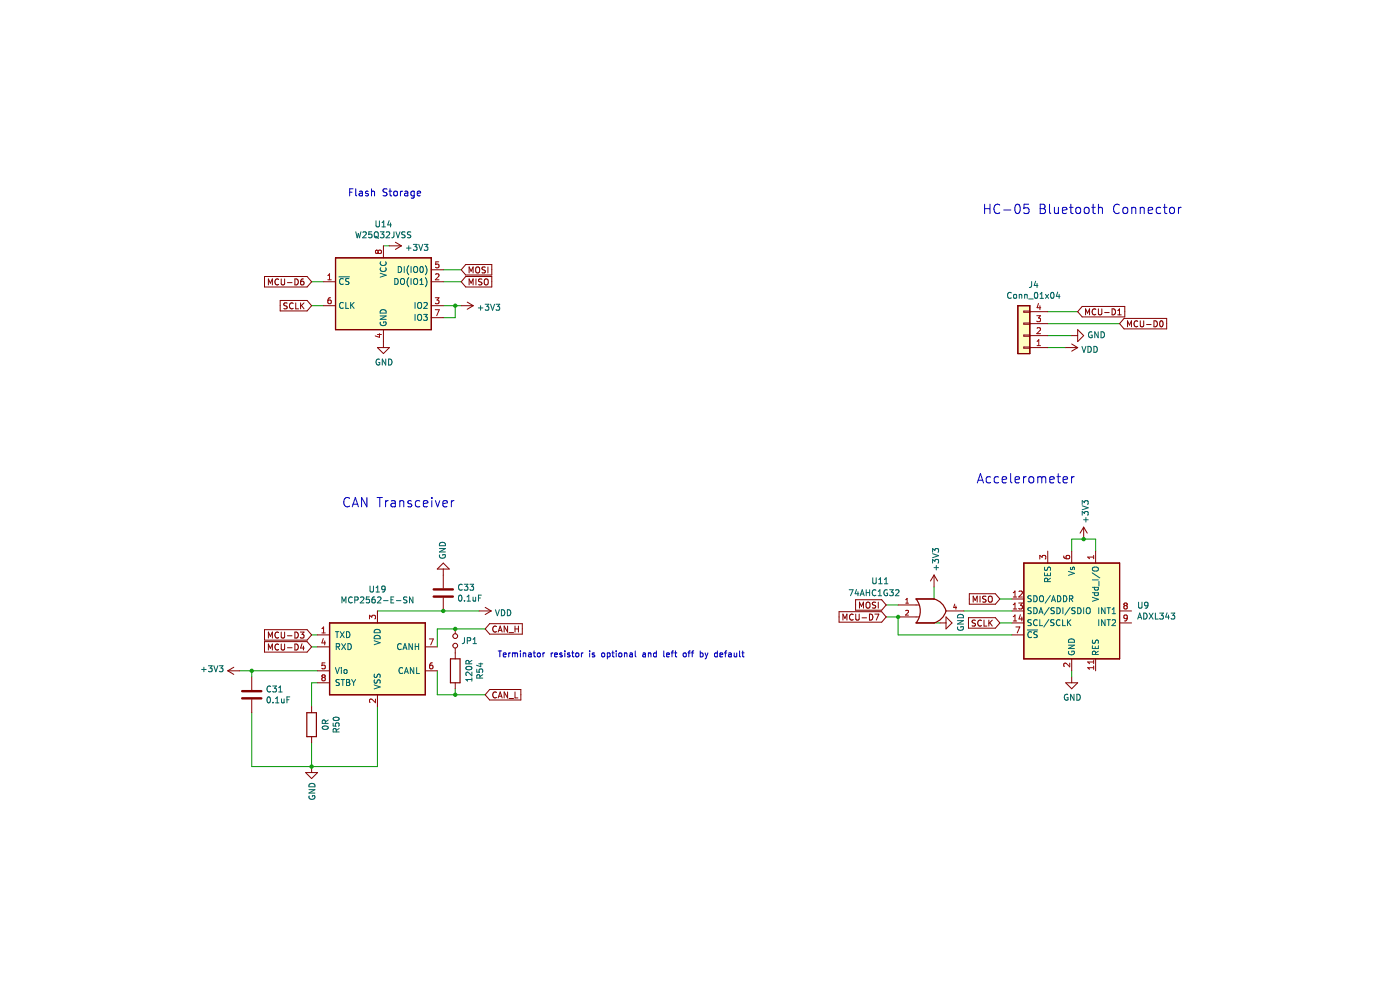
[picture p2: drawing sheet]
(kicad_sch (version 20230121) (generator eeschema)

 (paper "A4")

 (lib_symbols
  (symbol "74xGxx:74AHC1G32" (pin_names (offset 1.016)) (in_bom yes) (on_board yes)
   (property "Reference" "U" (at -2.54 3.81 0) (effects (font (size 1.27 1.27))))
   (property "Value" "74AHC1G32" (at 0 -3.81 0) (effects (font (size 1.27 1.27))))
   (property "Footprint" "" (at 0 0 0) (effects (font (size 1.27 1.27)) hide))
   (property "Datasheet" "http://www.ti.com/lit/sg/scyt129e/scyt129e.pdf" (at 0 0 0) (effects (font (size 1.27 1.27)) hide))
   (symbol "74AHC1G32_0_1"
    (arc (start -3.81 -2.54) (mid -2.919 0) (end -3.81 2.54) (stroke (width 0.254) (type default)) (fill (type none)))
    (arc (start 0 -2.54) (mid 1.601 -1.601) (end 2.54 0) (stroke (width 0.254) (type default)) (fill (type none)))
    (polyline (pts (xy -3.81 -1.27) (xy -3.175 -1.27)) (stroke (width 0) (type default)) (fill (type none)))
    (polyline (pts (xy -3.81 1.27) (xy -3.175 1.27)) (stroke (width 0) (type default)) (fill (type none)))
    (polyline (pts (xy 0 -2.54) (xy -3.81 -2.54)) (stroke (width 0.254) (type default)) (fill (type background)))
    (polyline (pts (xy 0 2.54) (xy -3.81 2.54)) (stroke (width 0.254) (type default)) (fill (type background)))
    (arc (start 2.54 0) (mid 1.6136 1.6136) (end 0 2.54) (stroke (width 0.254) (type default)) (fill (type none))))
   (symbol "74AHC1G32_1_1"
    (pin input line (at -7.62 1.27 0) (length 3.81) (name "~" (effects (font (size 1.016 1.016)))) (number "1" (effects (font (size 1.016 1.016)))))
    (pin input line (at -7.62 -1.27 0) (length 3.81) (name "~" (effects (font (size 1.016 1.016)))) (number "2" (effects (font (size 1.016 1.016)))))
    (pin power_in line (at 0 -2.54 270) (length 0) hide (name "GND" (effects (font (size 1.016 1.016)))) (number "3" (effects (font (size 1.016 1.016)))))
    (pin output line (at 6.35 0 180) (length 3.81) (name "~" (effects (font (size 1.016 1.016)))) (number "4" (effects (font (size 1.016 1.016)))))
    (pin power_in line (at 0 2.54 90) (length 0) hide (name "VCC" (effects (font (size 1.016 1.016)))) (number "5" (effects (font (size 1.016 1.016)))))))
  (symbol "Connector_Generic:Conn_01x04" (pin_names (offset 1.016) hide) (in_bom yes) (on_board yes)
   (property "Reference" "J" (at 0 5.08 0) (effects (font (size 1.27 1.27))))
   (property "Value" "Conn_01x04" (at 0 -7.62 0) (effects (font (size 1.27 1.27))))
   (property "Footprint" "" (at 0 0 0) (effects (font (size 1.27 1.27)) hide))
   (property "Datasheet" "~" (at 0 0 0) (effects (font (size 1.27 1.27)) hide))
   (symbol "Conn_01x04_1_1"
    (rectangle (start -1.27 -4.953) (end 0 -5.207) (stroke (width 0.1524) (type default)) (fill (type none)))
    (rectangle (start -1.27 -2.413) (end 0 -2.667) (stroke (width 0.1524) (type default)) (fill (type none)))
    (rectangle (start -1.27 0.127) (end 0 -0.127) (stroke (width 0.1524) (type default)) (fill (type none)))
    (rectangle (start -1.27 2.667) (end 0 2.413) (stroke (width 0.1524) (type default)) (fill (type none)))
    (rectangle (start -1.27 3.81) (end 1.27 -6.35) (stroke (width 0.254) (type default)) (fill (type background)))
    (pin passive line (at -5.08 2.54 0) (length 3.81) (name "Pin_1" (effects (font (size 1.27 1.27)))) (number "1" (effects (font (size 1.27 1.27)))))
    (pin passive line (at -5.08 0 0) (length 3.81) (name "Pin_2" (effects (font (size 1.27 1.27)))) (number "2" (effects (font (size 1.27 1.27)))))
    (pin passive line (at -5.08 -2.54 0) (length 3.81) (name "Pin_3" (effects (font (size 1.27 1.27)))) (number "3" (effects (font (size 1.27 1.27)))))
    (pin passive line (at -5.08 -5.08 0) (length 3.81) (name "Pin_4" (effects (font (size 1.27 1.27)))) (number "4" (effects (font (size 1.27 1.27)))))))
  (symbol "Device:C" (pin_numbers hide) (pin_names (offset 0.254)) (in_bom yes) (on_board yes)
   (property "Reference" "C" (at 0.635 2.54 0) (effects (font (size 1.27 1.27)) (justify left)))
   (property "Value" "C" (at 0.635 -2.54 0) (effects (font (size 1.27 1.27)) (justify left)))
   (property "Footprint" "" (at 0.9652 -3.81 0) (effects (font (size 1.27 1.27)) hide))
   (property "Datasheet" "~" (at 0 0 0) (effects (font (size 1.27 1.27)) hide))
   (symbol "C_0_1"
    (polyline (pts (xy -2.032 -0.762) (xy 2.032 -0.762)) (stroke (width 0.508) (type default)) (fill (type none)))
    (polyline (pts (xy -2.032 0.762) (xy 2.032 0.762)) (stroke (width 0.508) (type default)) (fill (type none))))
   (symbol "C_1_1"
    (pin passive line (at 0 3.81 270) (length 2.794) (name "~" (effects (font (size 1.27 1.27)))) (number "1" (effects (font (size 1.27 1.27)))))
    (pin passive line (at 0 -3.81 90) (length 2.794) (name "~" (effects (font (size 1.27 1.27)))) (number "2" (effects (font (size 1.27 1.27)))))))
  (symbol "Device:Jumper_NO_Small" (pin_numbers hide) (pin_names (offset 0.762) hide) (in_bom yes) (on_board yes)
   (property "Reference" "JP" (at 0 2.032 0) (effects (font (size 1.27 1.27))))
   (property "Value" "Device_Jumper_NO_Small" (at 0.254 -1.524 0) (effects (font (size 1.27 1.27))))
   (property "Footprint" "" (at 0 0 0) (effects (font (size 1.27 1.27)) hide))
   (property "Datasheet" "" (at 0 0 0) (effects (font (size 1.27 1.27)) hide))
   (symbol "Jumper_NO_Small_0_1"
    (circle (center -1.016 0) (radius 0.508) (stroke (width 0) (type default)) (fill (type none)))
    (circle (center 1.016 0) (radius 0.508) (stroke (width 0) (type default)) (fill (type none)))
    (pin passive line (at -2.54 0 0) (length 1.016) (name "1" (effects (font (size 1.27 1.27)))) (number "1" (effects (font (size 1.27 1.27)))))
    (pin passive line (at 2.54 0 180) (length 1.016) (name "2" (effects (font (size 1.27 1.27)))) (number "2" (effects (font (size 1.27 1.27)))))))
  (symbol "Device:R" (pin_numbers hide) (pin_names (offset 0)) (in_bom yes) (on_board yes)
   (property "Reference" "R" (at 2.032 0 90) (effects (font (size 1.27 1.27))))
   (property "Value" "R" (at 0 0 90) (effects (font (size 1.27 1.27))))
   (property "Footprint" "" (at -1.778 0 90) (effects (font (size 1.27 1.27)) hide))
   (property "Datasheet" "~" (at 0 0 0) (effects (font (size 1.27 1.27)) hide))
   (symbol "R_0_1"
    (rectangle (start -1.016 -2.54) (end 1.016 2.54) (stroke (width 0.254) (type default)) (fill (type none))))
   (symbol "R_1_1"
    (pin passive line (at 0 3.81 270) (length 1.27) (name "~" (effects (font (size 1.27 1.27)))) (number "1" (effects (font (size 1.27 1.27)))))
    (pin passive line (at 0 -3.81 90) (length 1.27) (name "~" (effects (font (size 1.27 1.27)))) (number "2" (effects (font (size 1.27 1.27)))))))
  (symbol "Interface_CAN_LIN:MCP2562-E-SN" (pin_names (offset 1.016)) (in_bom yes) (on_board yes)
   (property "Reference" "U" (at -10.16 8.89 0) (effects (font (size 1.27 1.27)) (justify left)))
   (property "Value" "MCP2562-E-SN" (at 2.54 8.89 0) (effects (font (size 1.27 1.27)) (justify left)))
   (property "Footprint" "Package_SO:SOIC-8_3.9x4.9mm_P1.27mm" (at 0 -12.7 0) (effects (font (size 1.27 1.27) italic) hide))
   (property "Datasheet" "http://ww1.microchip.com/downloads/en/DeviceDoc/25167A.pdf" (at 0 0 0) (effects (font (size 1.27 1.27)) hide))
   (symbol "MCP2562-E-SN_0_1"
    (rectangle (start -10.16 7.62) (end 10.16 -7.62) (stroke (width 0.254) (type default)) (fill (type background))))
   (symbol "MCP2562-E-SN_1_1"
    (pin input line (at -12.7 5.08 0) (length 2.54) (name "TXD" (effects (font (size 1.27 1.27)))) (number "1" (effects (font (size 1.27 1.27)))))
    (pin power_in line (at 0 -10.16 90) (length 2.54) (name "VSS" (effects (font (size 1.27 1.27)))) (number "2" (effects (font (size 1.27 1.27)))))
    (pin power_in line (at 0 10.16 270) (length 2.54) (name "VDD" (effects (font (size 1.27 1.27)))) (number "3" (effects (font (size 1.27 1.27)))))
    (pin output line (at -12.7 2.54 0) (length 2.54) (name "RXD" (effects (font (size 1.27 1.27)))) (number "4" (effects (font (size 1.27 1.27)))))
    (pin power_in line (at -12.7 -2.54 0) (length 2.54) (name "Vio" (effects (font (size 1.27 1.27)))) (number "5" (effects (font (size 1.27 1.27)))))
    (pin bidirectional line (at 12.7 -2.54 180) (length 2.54) (name "CANL" (effects (font (size 1.27 1.27)))) (number "6" (effects (font (size 1.27 1.27)))))
    (pin bidirectional line (at 12.7 2.54 180) (length 2.54) (name "CANH" (effects (font (size 1.27 1.27)))) (number "7" (effects (font (size 1.27 1.27)))))
    (pin input line (at -12.7 -5.08 0) (length 2.54) (name "STBY" (effects (font (size 1.27 1.27)))) (number "8" (effects (font (size 1.27 1.27)))))))
  (symbol "Memory_Flash:W25Q32JVSS" (in_bom yes) (on_board yes)
   (property "Reference" "U" (at -8.89 8.89 0) (effects (font (size 1.27 1.27))))
   (property "Value" "W25Q32JVSS" (at 7.62 8.89 0) (effects (font (size 1.27 1.27))))
   (property "Footprint" "Package_SO:SOIC-8_5.23x5.23mm_P1.27mm" (at 0 0 0) (effects (font (size 1.27 1.27)) hide))
   (property "Datasheet" "http://www.winbond.com/resource-files/w25q32jv%20revg%2003272018%20plus.pdf" (at 0 0 0) (effects (font (size 1.27 1.27)) hide))
   (symbol "W25Q32JVSS_0_1"
    (rectangle (start -10.16 7.62) (end 10.16 -7.62) (stroke (width 0.254) (type default)) (fill (type background))))
   (symbol "W25Q32JVSS_1_1"
    (pin input line (at -12.7 2.54 0) (length 2.54) (name "~{CS}" (effects (font (size 1.27 1.27)))) (number "1" (effects (font (size 1.27 1.27)))))
    (pin bidirectional line (at 12.7 2.54 180) (length 2.54) (name "DO(IO1)" (effects (font (size 1.27 1.27)))) (number "2" (effects (font (size 1.27 1.27)))))
    (pin bidirectional line (at 12.7 -2.54 180) (length 2.54) (name "IO2" (effects (font (size 1.27 1.27)))) (number "3" (effects (font (size 1.27 1.27)))))
    (pin power_in line (at 0 -10.16 90) (length 2.54) (name "GND" (effects (font (size 1.27 1.27)))) (number "4" (effects (font (size 1.27 1.27)))))
    (pin bidirectional line (at 12.7 5.08 180) (length 2.54) (name "DI(IO0)" (effects (font (size 1.27 1.27)))) (number "5" (effects (font (size 1.27 1.27)))))
    (pin input line (at -12.7 -2.54 0) (length 2.54) (name "CLK" (effects (font (size 1.27 1.27)))) (number "6" (effects (font (size 1.27 1.27)))))
    (pin bidirectional line (at 12.7 -5.08 180) (length 2.54) (name "IO3" (effects (font (size 1.27 1.27)))) (number "7" (effects (font (size 1.27 1.27)))))
    (pin power_in line (at 0 10.16 270) (length 2.54) (name "VCC" (effects (font (size 1.27 1.27)))) (number "8" (effects (font (size 1.27 1.27)))))))
  (symbol "Sensor_Motion:ADXL343" (in_bom yes) (on_board yes)
   (property "Reference" "U" (at -8.89 11.43 0) (effects (font (size 1.27 1.27))))
   (property "Value" "ADXL343" (at -7.62 -11.43 0) (effects (font (size 1.27 1.27))))
   (property "Footprint" "Package_LGA:LGA-14_3x5mm_P0.8mm_LayoutBorder1x6y" (at 0 0 0) (effects (font (size 1.27 1.27)) hide))
   (property "Datasheet" "https://www.analog.com/media/en/technical-documentation/data-sheets/ADXL343.pdf" (at 0 0 0) (effects (font (size 1.27 1.27)) hide))
   (symbol "ADXL343_0_1"
    (rectangle (start -10.16 10.16) (end 10.16 -10.16) (stroke (width 0.254) (type default)) (fill (type background))))
   (symbol "ADXL343_1_1"
    (pin power_in line (at 5.08 12.7 270) (length 2.54) (name "Vdd_I/O" (effects (font (size 1.27 1.27)))) (number "1" (effects (font (size 1.27 1.27)))))
    (pin no_connect line (at -5.08 -10.16 90) (length 2.54) hide (name "NC" (effects (font (size 1.27 1.27)))) (number "10" (effects (font (size 1.27 1.27)))))
    (pin passive line (at 5.08 -12.7 90) (length 2.54) (name "RES" (effects (font (size 1.27 1.27)))) (number "11" (effects (font (size 1.27 1.27)))))
    (pin bidirectional line (at -12.7 2.54 0) (length 2.54) (name "SDO/ADDR" (effects (font (size 1.27 1.27)))) (number "12" (effects (font (size 1.27 1.27)))))
    (pin bidirectional line (at -12.7 0 0) (length 2.54) (name "SDA/SDI/SDIO" (effects (font (size 1.27 1.27)))) (number "13" (effects (font (size 1.27 1.27)))))
    (pin input line (at -12.7 -2.54 0) (length 2.54) (name "SCL/SCLK" (effects (font (size 1.27 1.27)))) (number "14" (effects (font (size 1.27 1.27)))))
    (pin power_in line (at 0 -12.7 90) (length 2.54) (name "GND" (effects (font (size 1.27 1.27)))) (number "2" (effects (font (size 1.27 1.27)))))
    (pin passive line (at -5.08 12.7 270) (length 2.54) (name "RES" (effects (font (size 1.27 1.27)))) (number "3" (effects (font (size 1.27 1.27)))))
    (pin passive line (at 0 -12.7 90) (length 2.54) hide (name "GND" (effects (font (size 1.27 1.27)))) (number "4" (effects (font (size 1.27 1.27)))))
    (pin passive line (at 0 -12.7 90) (length 2.54) hide (name "GND" (effects (font (size 1.27 1.27)))) (number "5" (effects (font (size 1.27 1.27)))))
    (pin power_in line (at 0 12.7 270) (length 2.54) (name "Vs" (effects (font (size 1.27 1.27)))) (number "6" (effects (font (size 1.27 1.27)))))
    (pin input line (at -12.7 -5.08 0) (length 2.54) (name "~{CS}" (effects (font (size 1.27 1.27)))) (number "7" (effects (font (size 1.27 1.27)))))
    (pin output line (at 12.7 0 180) (length 2.54) (name "INT1" (effects (font (size 1.27 1.27)))) (number "8" (effects (font (size 1.27 1.27)))))
    (pin output line (at 12.7 -2.54 180) (length 2.54) (name "INT2" (effects (font (size 1.27 1.27)))) (number "9" (effects (font (size 1.27 1.27)))))))
  (symbol "power:+3V3" (power) (pin_names (offset 0)) (in_bom yes) (on_board yes)
   (property "Reference" "#PWR" (at 0 -3.81 0) (effects (font (size 1.27 1.27)) hide))
   (property "Value" "+3V3" (at 0 3.556 0) (effects (font (size 1.27 1.27))))
   (property "Footprint" "" (at 0 0 0) (effects (font (size 1.27 1.27)) hide))
   (property "Datasheet" "" (at 0 0 0) (effects (font (size 1.27 1.27)) hide))
   (symbol "+3V3_0_1"
    (polyline (pts (xy -0.762 1.27) (xy 0 2.54)) (stroke (width 0) (type default)) (fill (type none)))
    (polyline (pts (xy 0 0) (xy 0 2.54)) (stroke (width 0) (type default)) (fill (type none)))
    (polyline (pts (xy 0 2.54) (xy 0.762 1.27)) (stroke (width 0) (type default)) (fill (type none))))
   (symbol "+3V3_1_1"
    (pin power_in line (at 0 0 90) (length 0) hide (name "+3V3" (effects (font (size 1.27 1.27)))) (number "1" (effects (font (size 1.27 1.27)))))))
  (symbol "power:GND" (power) (pin_names (offset 0)) (in_bom yes) (on_board yes)
   (property "Reference" "#PWR" (at 0 -6.35 0) (effects (font (size 1.27 1.27)) hide))
   (property "Value" "GND" (at 0 -3.81 0) (effects (font (size 1.27 1.27))))
   (property "Footprint" "" (at 0 0 0) (effects (font (size 1.27 1.27)) hide))
   (property "Datasheet" "" (at 0 0 0) (effects (font (size 1.27 1.27)) hide))
   (symbol "GND_0_1"
    (polyline (pts (xy 0 0) (xy 0 -1.27) (xy 1.27 -1.27) (xy 0 -2.54) (xy -1.27 -1.27) (xy 0 -1.27)) (stroke (width 0) (type default)) (fill (type none))))
   (symbol "GND_1_1"
    (pin power_in line (at 0 0 270) (length 0) hide (name "GND" (effects (font (size 1.27 1.27)))) (number "1" (effects (font (size 1.27 1.27)))))))
  (symbol "power:VDD" (power) (pin_names (offset 0)) (in_bom yes) (on_board yes)
   (property "Reference" "#PWR" (at 0 -3.81 0) (effects (font (size 1.27 1.27)) hide))
   (property "Value" "VDD" (at 0 3.81 0) (effects (font (size 1.27 1.27))))
   (property "Footprint" "" (at 0 0 0) (effects (font (size 1.27 1.27)) hide))
   (property "Datasheet" "" (at 0 0 0) (effects (font (size 1.27 1.27)) hide))
   (symbol "VDD_0_1"
    (polyline (pts (xy -0.762 1.27) (xy 0 2.54)) (stroke (width 0) (type default)) (fill (type none)))
    (polyline (pts (xy 0 0) (xy 0 2.54)) (stroke (width 0) (type default)) (fill (type none)))
    (polyline (pts (xy 0 2.54) (xy 0.762 1.27)) (stroke (width 0) (type default)) (fill (type none))))
   (symbol "VDD_1_1"
    (pin power_in line (at 0 0 90) (length 0) hide (name "VDD" (effects (font (size 1.27 1.27)))) (number "1" (effects (font (size 1.27 1.27))))))))

 (junction (at 190.5 130.81) (diameter 0) (color 0 0 0 0))
 (junction (at 96.52 133.35) (diameter 0) (color 0 0 0 0))
 (junction (at 96.52 147.32) (diameter 0) (color 0 0 0 0))
 (junction (at 66.04 162.56) (diameter 0) (color 0 0 0 0))
 (junction (at 53.34 142.24) (diameter 0) (color 0 0 0 0))
 (junction (at 93.98 129.54) (diameter 0) (color 0 0 0 0))
 (junction (at 229.87 114.3) (diameter 0) (color 0 0 0 0))
 (junction (at 96.52 64.77) (diameter 0) (color 0 0 0 0))

 (wire (pts (xy 53.34 142.24) (xy 67.31 142.24)) (stroke (width 0) (type default)))
 (wire (pts (xy 227.33 114.3) (xy 229.87 114.3)) (stroke (width 0) (type default)))
 (wire (pts (xy 97.79 64.77) (xy 96.52 64.77)) (stroke (width 0) (type default)))
 (wire (pts (xy 187.96 130.81) (xy 190.5 130.81)) (stroke (width 0) (type default)))
 (wire (pts (xy 93.98 129.54) (xy 80.01 129.54)) (stroke (width 0) (type default)))
 (wire (pts (xy 232.41 114.3) (xy 229.87 114.3)) (stroke (width 0) (type default)))
 (wire (pts (xy 50.8 142.24) (xy 53.34 142.24)) (stroke (width 0) (type default)))
 (wire (pts (xy 232.41 116.84) (xy 232.41 114.3)) (stroke (width 0) (type default)))
 (wire (pts (xy 96.52 133.35) (xy 102.87 133.35)) (stroke (width 0) (type default)))
 (wire (pts (xy 96.52 146.05) (xy 96.52 147.32)) (stroke (width 0) (type default)))
 (wire (pts (xy 53.34 143.51) (xy 53.34 142.24)) (stroke (width 0) (type default)))
 (wire (pts (xy 204.47 129.54) (xy 214.63 129.54)) (stroke (width 0) (type default)))
 (wire (pts (xy 92.71 147.32) (xy 96.52 147.32)) (stroke (width 0) (type default)))
 (wire (pts (xy 227.33 116.84) (xy 227.33 114.3)) (stroke (width 0) (type default)))
 (wire (pts (xy 66.04 137.16) (xy 67.31 137.16)) (stroke (width 0) (type default)))
 (wire (pts (xy 66.04 64.77) (xy 68.58 64.77)) (stroke (width 0) (type default)))
 (wire (pts (xy 237.49 68.58) (xy 222.25 68.58)) (stroke (width 0) (type default)))
 (wire (pts (xy 82.55 52.07) (xy 81.28 52.07)) (stroke (width 0) (type default)))
 (wire (pts (xy 96.52 67.31) (xy 96.52 64.77)) (stroke (width 0) (type default)))
 (wire (pts (xy 66.04 134.62) (xy 67.31 134.62)) (stroke (width 0) (type default)))
 (wire (pts (xy 66.04 59.69) (xy 68.58 59.69)) (stroke (width 0) (type default)))
 (wire (pts (xy 96.52 64.77) (xy 93.98 64.77)) (stroke (width 0) (type default)))
 (wire (pts (xy 80.01 149.86) (xy 80.01 162.56)) (stroke (width 0) (type default)))
 (wire (pts (xy 92.71 142.24) (xy 92.71 147.32)) (stroke (width 0) (type default)))
 (wire (pts (xy 198.12 124.46) (xy 198.12 127)) (stroke (width 0) (type default)))
 (wire (pts (xy 212.09 127) (xy 214.63 127)) (stroke (width 0) (type default)))
 (wire (pts (xy 66.04 157.48) (xy 66.04 162.56)) (stroke (width 0) (type default)))
 (wire (pts (xy 96.52 133.35) (xy 92.71 133.35)) (stroke (width 0) (type default)))
 (wire (pts (xy 80.01 162.56) (xy 66.04 162.56)) (stroke (width 0) (type default)))
 (wire (pts (xy 190.5 134.62) (xy 214.63 134.62)) (stroke (width 0) (type default)))
 (wire (pts (xy 93.98 67.31) (xy 96.52 67.31)) (stroke (width 0) (type default)))
 (wire (pts (xy 190.5 130.81) (xy 190.5 134.62)) (stroke (width 0) (type default)))
 (wire (pts (xy 93.98 57.15) (xy 97.79 57.15)) (stroke (width 0) (type default)))
 (wire (pts (xy 96.52 147.32) (xy 102.87 147.32)) (stroke (width 0) (type default)))
 (wire (pts (xy 92.71 133.35) (xy 92.71 137.16)) (stroke (width 0) (type default)))
 (wire (pts (xy 222.25 66.04) (xy 228.6 66.04)) (stroke (width 0) (type default)))
 (wire (pts (xy 187.96 128.27) (xy 190.5 128.27)) (stroke (width 0) (type default)))
 (wire (pts (xy 66.04 149.86) (xy 66.04 144.78)) (stroke (width 0) (type default)))
 (wire (pts (xy 199.39 132.08) (xy 198.12 132.08)) (stroke (width 0) (type default)))
 (wire (pts (xy 226.06 73.66) (xy 222.25 73.66)) (stroke (width 0) (type default)))
 (wire (pts (xy 53.34 162.56) (xy 66.04 162.56)) (stroke (width 0) (type default)))
 (wire (pts (xy 227.33 71.12) (xy 222.25 71.12)) (stroke (width 0) (type default)))
 (wire (pts (xy 97.79 59.69) (xy 93.98 59.69)) (stroke (width 0) (type default)))
 (wire (pts (xy 212.09 132.08) (xy 214.63 132.08)) (stroke (width 0) (type default)))
 (wire (pts (xy 101.6 129.54) (xy 93.98 129.54)) (stroke (width 0) (type default)))
 (wire (pts (xy 66.04 144.78) (xy 67.31 144.78)) (stroke (width 0) (type default)))
 (wire (pts (xy 53.34 151.13) (xy 53.34 162.56)) (stroke (width 0) (type default)))
 (wire (pts (xy 227.33 143.51) (xy 227.33 142.24)) (stroke (width 0) (type default)))

 (text "Terminator resistor is optional and left off by default" (at 105.41 139.7 0) (effects (font (size 1.27 1.27)) (justify left bottom)))
 (text "Accelerometer" (at 207.01 102.87 0) (effects (font (size 1.9812 1.9812)) (justify left bottom)))
 (text "Flash Storage" (at 73.66 41.91 0) (effects (font (size 1.4986 1.4986)) (justify left bottom)))
 (text "CAN Transceiver" (at 72.39 107.95 0) (effects (font (size 1.9812 1.9812)) (justify left bottom)))
 (text "HC-05 Bluetooth Connector" (at 208.28 45.72 0) (effects (font (size 1.9812 1.9812)) (justify left bottom)))

 (global_label "SCLK" (shape input) (at 212.09 132.08 180) (fields_autoplaced) (effects (font (size 1.27 1.27)) (justify right))
  (property "Intersheetrefs" "${INTERSHEET_REFS}" (at 205.0608 132.08 0) (effects (font (size 1.27 1.27)) (justify right) hide)))
 (global_label "MISO" (shape input) (at 97.79 59.69 0) (fields_autoplaced) (effects (font (size 1.27 1.27)) (justify left))
  (property "Intersheetrefs" "${INTERSHEET_REFS}" (at 104.6378 59.69 0) (effects (font (size 1.27 1.27)) (justify left) hide)))
 (global_label "CAN_H" (shape input) (at 102.87 133.35 0) (fields_autoplaced) (effects (font (size 1.27 1.27)) (justify left))
  (property "Intersheetrefs" "${INTERSHEET_REFS}" (at 111.1088 133.35 0) (effects (font (size 1.27 1.27)) (justify left) hide)))
 (global_label "MCU-D3" (shape input) (at 66.04 134.62 180) (fields_autoplaced) (effects (font (size 1.27 1.27)) (justify right))
  (property "Intersheetrefs" "${INTERSHEET_REFS}" (at 55.6846 134.62 0) (effects (font (size 1.27 1.27)) (justify right) hide)))
 (global_label "MCU-D1" (shape input) (at 228.6 66.04 0) (fields_autoplaced) (effects (font (size 1.27 1.27)) (justify left))
  (property "Intersheetrefs" "${INTERSHEET_REFS}" (at 238.9554 66.04 0) (effects (font (size 1.27 1.27)) (justify left) hide)))
 (global_label "MOSI" (shape input) (at 187.96 128.27 180) (fields_autoplaced) (effects (font (size 1.27 1.27)) (justify right))
  (property "Intersheetrefs" "${INTERSHEET_REFS}" (at 181.1122 128.27 0) (effects (font (size 1.27 1.27)) (justify right) hide)))
 (global_label "CAN_L" (shape input) (at 102.87 147.32 0) (fields_autoplaced) (effects (font (size 1.27 1.27)) (justify left))
  (property "Intersheetrefs" "${INTERSHEET_REFS}" (at 110.8064 147.32 0) (effects (font (size 1.27 1.27)) (justify left) hide)))
 (global_label "MCU-D6" (shape input) (at 66.04 59.69 180) (fields_autoplaced) (effects (font (size 1.27 1.27)) (justify right))
  (property "Intersheetrefs" "${INTERSHEET_REFS}" (at 55.6846 59.69 0) (effects (font (size 1.27 1.27)) (justify right) hide)))
 (global_label "MCU-D7" (shape input) (at 187.96 130.81 180) (fields_autoplaced) (effects (font (size 1.27 1.27)) (justify right))
  (property "Intersheetrefs" "${INTERSHEET_REFS}" (at 177.6046 130.81 0) (effects (font (size 1.27 1.27)) (justify right) hide)))
 (global_label "MOSI" (shape input) (at 97.79 57.15 0) (fields_autoplaced) (effects (font (size 1.27 1.27)) (justify left))
  (property "Intersheetrefs" "${INTERSHEET_REFS}" (at 104.6378 57.15 0) (effects (font (size 1.27 1.27)) (justify left) hide)))
 (global_label "MCU-D4" (shape input) (at 66.04 137.16 180) (fields_autoplaced) (effects (font (size 1.27 1.27)) (justify right))
  (property "Intersheetrefs" "${INTERSHEET_REFS}" (at 55.6846 137.16 0) (effects (font (size 1.27 1.27)) (justify right) hide)))
 (global_label "MCU-D0" (shape input) (at 237.49 68.58 0) (fields_autoplaced) (effects (font (size 1.27 1.27)) (justify left))
  (property "Intersheetrefs" "${INTERSHEET_REFS}" (at 247.8454 68.58 0) (effects (font (size 1.27 1.27)) (justify left) hide)))
 (global_label "MISO" (shape input) (at 212.09 127 180) (fields_autoplaced) (effects (font (size 1.27 1.27)) (justify right))
  (property "Intersheetrefs" "${INTERSHEET_REFS}" (at 205.2422 127 0) (effects (font (size 1.27 1.27)) (justify right) hide)))
 (global_label "SCLK" (shape input) (at 66.04 64.77 180) (fields_autoplaced) (effects (font (size 1.27 1.27)) (justify right))
  (property "Intersheetrefs" "${INTERSHEET_REFS}" (at 59.0108 64.77 0) (effects (font (size 1.27 1.27)) (justify right) hide)))

 (symbol (lib_id "Interface_CAN_LIN:MCP2562-E-SN") (at 80.01 139.7 0) (unit 1) (in_bom yes) (on_board yes) (dnp no)
  (property "Reference" "U19" (at 80.01 124.9426 0) (effects (font (size 1.27 1.27))))
  (property "Value" "MCP2562-E-SN" (at 80.01 127.254 0) (effects (font (size 1.27 1.27))))
  (property "Footprint" "Package_SO:SOIC-8_3.9x4.9mm_P1.27mm" (at 80.01 152.4 0) (effects (font (size 1.27 1.27) italic) hide))
  (property "Datasheet" "http://ww1.microchip.com/downloads/en/DeviceDoc/25167A.pdf" (at 80.01 139.7 0) (effects (font (size 1.27 1.27)) hide))
  (property "Digikey Part Number" "MCP2562-E/SN-ND" (at 80.01 139.7 0) (effects (font (size 1.27 1.27)) hide))
  (property "Manufacturer_Name" "Microchip Technology" (at 80.01 139.7 0) (effects (font (size 1.27 1.27)) hide))
  (property "Manufacturer_Part_Number" "MCP2562-E/SN" (at 80.01 139.7 0) (effects (font (size 1.27 1.27)) hide))
  (property "URL" "https://www.digikey.com.au/products/en?keywords=MCP2562-E-SN" (at 80.01 139.7 0) (effects (font (size 1.27 1.27)) hide)) (pin "1") (pin "2") (pin "3") (pin "4") (pin "5") (pin "6") (pin "7") (pin "8"))

 (symbol (lib_id "power:GND") (at 66.04 162.56 0) (unit 1) (in_bom yes) (on_board yes) (dnp no)
  (property "Reference" "#PWR0175" (at 66.04 168.91 0) (effects (font (size 1.27 1.27)) hide))
  (property "Value" "GND" (at 66.167 165.8112 90) (effects (font (size 1.27 1.27)) (justify right)))
  (property "Footprint" "" (at 66.04 162.56 0) (effects (font (size 1.27 1.27)) hide))
  (property "Datasheet" "" (at 66.04 162.56 0) (effects (font (size 1.27 1.27)) hide)) (pin "1"))

 (symbol (lib_id "Memory_Flash:W25Q32JVSS") (at 81.28 62.23 0) (unit 1) (in_bom yes) (on_board yes) (dnp no)
  (property "Reference" "U14" (at 81.28 47.4726 0) (effects (font (size 1.27 1.27))))
  (property "Value" "W25Q32JVSS" (at 81.28 49.784 0) (effects (font (size 1.27 1.27))))
  (property "Footprint" "Package_SO:SOIC-8_5.23x5.23mm_P1.27mm" (at 81.28 62.23 0) (effects (font (size 1.27 1.27)) hide))
  (property "Datasheet" "http://www.winbond.com/resource-files/w25q32jv%20revg%2003272018%20plus.pdf" (at 81.28 62.23 0) (effects (font (size 1.27 1.27)) hide))
  (property "Digikey Part Number" "W25Q32JVSSIQCT-ND" (at 81.28 62.23 0) (effects (font (size 1.27 1.27)) hide))
  (property "Manufacturer_Name" "Winbond Electronics" (at 81.28 62.23 0) (effects (font (size 1.27 1.27)) hide))
  (property "Manufacturer_Part_Number" "W25Q32JVSSIQ" (at 81.28 62.23 0) (effects (font (size 1.27 1.27)) hide))
  (property "URL" "https://www.digikey.com.au/product-detail/en/winbond-electronics/W25Q32JVSSIQ-TR/W25Q32JVSSIQCT-ND/7393546" (at 81.28 62.23 0) (effects (font (size 1.27 1.27)) hide)) (pin "1") (pin "2") (pin "3") (pin "4") (pin "5") (pin "6") (pin "7") (pin "8"))

 (symbol (lib_id "power:GND") (at 81.28 72.39 0) (unit 1) (in_bom yes) (on_board yes) (dnp no)
  (property "Reference" "#PWR0176" (at 81.28 78.74 0) (effects (font (size 1.27 1.27)) hide))
  (property "Value" "GND" (at 81.407 76.7842 0) (effects (font (size 1.27 1.27))))
  (property "Footprint" "" (at 81.28 72.39 0) (effects (font (size 1.27 1.27)) hide))
  (property "Datasheet" "" (at 81.28 72.39 0) (effects (font (size 1.27 1.27)) hide)) (pin "1"))

 (symbol (lib_id "power:+3V3") (at 97.79 64.77 270) (unit 1) (in_bom yes) (on_board yes) (dnp no)
  (property "Reference" "#PWR0189" (at 93.98 64.77 0) (effects (font (size 1.27 1.27)) hide))
  (property "Value" "+3V3" (at 101.0412 65.151 90) (effects (font (size 1.27 1.27)) (justify left)))
  (property "Footprint" "" (at 97.79 64.77 0) (effects (font (size 1.27 1.27)) hide))
  (property "Datasheet" "" (at 97.79 64.77 0) (effects (font (size 1.27 1.27)) hide)) (pin "1"))

 (symbol (lib_id "power:+3V3") (at 82.55 52.07 270) (unit 1) (in_bom yes) (on_board yes) (dnp no)
  (property "Reference" "#PWR0190" (at 78.74 52.07 0) (effects (font (size 1.27 1.27)) hide))
  (property "Value" "+3V3" (at 85.8012 52.451 90) (effects (font (size 1.27 1.27)) (justify left)))
  (property "Footprint" "" (at 82.55 52.07 0) (effects (font (size 1.27 1.27)) hide))
  (property "Datasheet" "" (at 82.55 52.07 0) (effects (font (size 1.27 1.27)) hide)) (pin "1"))

 (symbol (lib_id "Device:R") (at 96.52 142.24 180) (unit 1) (in_bom yes) (on_board yes) (dnp no)
  (property "Reference" "R54" (at 101.7778 142.24 90) (effects (font (size 1.27 1.27))))
  (property "Value" "120R" (at 99.4664 142.24 90) (effects (font (size 1.27 1.27))))
  (property "Footprint" "Resistor_SMD:R_0805_2012Metric_Pad1.15x1.40mm_HandSolder" (at 98.298 142.24 90) (effects (font (size 1.27 1.27)) hide))
  (property "Datasheet" "~" (at 96.52 142.24 0) (effects (font (size 1.27 1.27)) hide))
  (property "Manufacturer_Name" "Yageo" (at 229.87 36.83 0) (effects (font (size 1.27 1.27)) hide))
  (property "Manufacturer_Part_Number" "RC0805FR-07120RL" (at 229.87 36.83 0) (effects (font (size 1.27 1.27)) hide))
  (property "URL" "https://www.digikey.com/products/en?keywords=311-120CRCT-ND" (at 229.87 36.83 0) (effects (font (size 1.27 1.27)) hide))
  (property "Digikey Part Number" "311-120CRCT-ND" (at 229.87 36.83 0) (effects (font (size 1.27 1.27)) hide)) (pin "1") (pin "2"))

 (symbol (lib_id "power:VDD") (at 101.6 129.54 270) (unit 1) (in_bom yes) (on_board yes) (dnp no)
  (property "Reference" "#PWR0202" (at 97.79 129.54 0) (effects (font (size 1.27 1.27)) hide))
  (property "Value" "VDD" (at 104.8512 129.9718 90) (effects (font (size 1.27 1.27)) (justify left)))
  (property "Footprint" "" (at 101.6 129.54 0) (effects (font (size 1.27 1.27)) hide))
  (property "Datasheet" "" (at 101.6 129.54 0) (effects (font (size 1.27 1.27)) hide)) (pin "1"))

 (symbol (lib_id "Device:C") (at 93.98 125.73 0) (unit 1) (in_bom yes) (on_board yes) (dnp no)
  (property "Reference" "C33" (at 96.901 124.5616 0) (effects (font (size 1.27 1.27)) (justify left)))
  (property "Value" "0.1uF" (at 96.901 126.873 0) (effects (font (size 1.27 1.27)) (justify left)))
  (property "Footprint" "Capacitor_SMD:C_0805_2012Metric" (at 94.9452 129.54 0) (effects (font (size 1.27 1.27)) hide))
  (property "Datasheet" "~" (at 93.98 125.73 0) (effects (font (size 1.27 1.27)) hide))
  (property "Digikey Part Number" "311-1140-1-ND" (at 93.98 125.73 0) (effects (font (size 1.27 1.27)) hide))
  (property "Manufacturer_Name" "Yageo" (at 93.98 125.73 0) (effects (font (size 1.27 1.27)) hide))
  (property "Manufacturer_Part_Number" "CC0805KRX7R9BB104" (at 93.98 125.73 0) (effects (font (size 1.27 1.27)) hide))
  (property "URL" "https://www.digikey.com.au/product-detail/en/yageo/CC0805KRX7R9BB104/311-1140-1-ND/303050" (at 93.98 125.73 0) (effects (font (size 1.27 1.27)) hide)) (pin "1") (pin "2"))

 (symbol (lib_id "power:GND") (at 93.98 121.92 180) (unit 1) (in_bom yes) (on_board yes) (dnp no)
  (property "Reference" "#PWR0203" (at 93.98 115.57 0) (effects (font (size 1.27 1.27)) hide))
  (property "Value" "GND" (at 93.853 118.6688 90) (effects (font (size 1.27 1.27)) (justify right)))
  (property "Footprint" "" (at 93.98 121.92 0) (effects (font (size 1.27 1.27)) hide))
  (property "Datasheet" "" (at 93.98 121.92 0) (effects (font (size 1.27 1.27)) hide)) (pin "1"))

 (symbol (lib_id "Device:C") (at 53.34 147.32 0) (unit 1) (in_bom yes) (on_board yes) (dnp no)
  (property "Reference" "C31" (at 56.261 146.1516 0) (effects (font (size 1.27 1.27)) (justify left)))
  (property "Value" "0.1uF" (at 56.261 148.463 0) (effects (font (size 1.27 1.27)) (justify left)))
  (property "Footprint" "Capacitor_SMD:C_0805_2012Metric" (at 54.3052 151.13 0) (effects (font (size 1.27 1.27)) hide))
  (property "Datasheet" "~" (at 53.34 147.32 0) (effects (font (size 1.27 1.27)) hide))
  (property "Digikey Part Number" "311-1140-1-ND" (at 53.34 147.32 0) (effects (font (size 1.27 1.27)) hide))
  (property "Manufacturer_Name" "Yageo" (at 53.34 147.32 0) (effects (font (size 1.27 1.27)) hide))
  (property "Manufacturer_Part_Number" "CC0805KRX7R9BB104" (at 53.34 147.32 0) (effects (font (size 1.27 1.27)) hide))
  (property "URL" "https://www.digikey.com.au/product-detail/en/yageo/CC0805KRX7R9BB104/311-1140-1-ND/303050" (at 53.34 147.32 0) (effects (font (size 1.27 1.27)) hide)) (pin "1") (pin "2"))

 (symbol (lib_id "power:+3V3") (at 50.8 142.24 90) (unit 1) (in_bom yes) (on_board yes) (dnp no)
  (property "Reference" "#PWR0204" (at 54.61 142.24 0) (effects (font (size 1.27 1.27)) hide))
  (property "Value" "+3V3" (at 47.5488 141.859 90) (effects (font (size 1.27 1.27)) (justify left)))
  (property "Footprint" "" (at 50.8 142.24 0) (effects (font (size 1.27 1.27)) hide))
  (property "Datasheet" "" (at 50.8 142.24 0) (effects (font (size 1.27 1.27)) hide)) (pin "1"))

 (symbol (lib_id "Device:R") (at 66.04 153.67 180) (unit 1) (in_bom yes) (on_board yes) (dnp no)
  (property "Reference" "R50" (at 71.2978 153.67 90) (effects (font (size 1.27 1.27))))
  (property "Value" "0R" (at 68.9864 153.67 90) (effects (font (size 1.27 1.27))))
  (property "Footprint" "Resistor_SMD:R_0805_2012Metric_Pad1.15x1.40mm_HandSolder" (at 67.818 153.67 90) (effects (font (size 1.27 1.27)) hide))
  (property "Datasheet" "~" (at 66.04 153.67 0) (effects (font (size 1.27 1.27)) hide))
  (property "Manufacturer_Name" "Yageo" (at 199.39 48.26 0) (effects (font (size 1.27 1.27)) hide))
  (property "Manufacturer_Part_Number" "RC0805JR-070RL" (at 199.39 48.26 0) (effects (font (size 1.27 1.27)) hide))
  (property "URL" "https://www.digikey.com.au/product-detail/en/yageo/RC0805JR-070RL/311-0.0ARCT-ND/731163" (at 199.39 48.26 0) (effects (font (size 1.27 1.27)) hide))
  (property "Digikey Part Number" "311-0.0ARCT-ND" (at 199.39 48.26 0) (effects (font (size 1.27 1.27)) hide)) (pin "1") (pin "2"))

 (symbol (lib_id "power:VDD") (at 226.06 73.66 270) (unit 1) (in_bom yes) (on_board yes) (dnp no)
  (property "Reference" "#PWR0191" (at 222.25 73.66 0) (effects (font (size 1.27 1.27)) hide))
  (property "Value" "VDD" (at 229.3112 74.0918 90) (effects (font (size 1.27 1.27)) (justify left)))
  (property "Footprint" "" (at 226.06 73.66 0) (effects (font (size 1.27 1.27)) hide))
  (property "Datasheet" "" (at 226.06 73.66 0) (effects (font (size 1.27 1.27)) hide)) (pin "1"))

 (symbol (lib_id "power:GND") (at 227.33 71.12 90) (unit 1) (in_bom yes) (on_board yes) (dnp no)
  (property "Reference" "#PWR0192" (at 233.68 71.12 0) (effects (font (size 1.27 1.27)) hide))
  (property "Value" "GND" (at 230.5812 70.993 90) (effects (font (size 1.27 1.27)) (justify right)))
  (property "Footprint" "" (at 227.33 71.12 0) (effects (font (size 1.27 1.27)) hide))
  (property "Datasheet" "" (at 227.33 71.12 0) (effects (font (size 1.27 1.27)) hide)) (pin "1"))

 (symbol (lib_id "Sensor_Motion:ADXL343") (at 227.33 129.54 0) (unit 1) (in_bom yes) (on_board yes) (dnp no)
  (property "Reference" "U9" (at 241.1476 128.3716 0) (effects (font (size 1.27 1.27)) (justify left)))
  (property "Value" "ADXL343" (at 241.1476 130.683 0) (effects (font (size 1.27 1.27)) (justify left)))
  (property "Footprint" "Package_LGA:LGA-14_3x5mm_P0.8mm_LayoutBorder1x6y" (at 227.33 129.54 0) (effects (font (size 1.27 1.27)) hide))
  (property "Datasheet" "https://www.analog.com/media/en/technical-documentation/data-sheets/ADXL343.pdf" (at 227.33 129.54 0) (effects (font (size 1.27 1.27)) hide))
  (property "Digikey Part Number" "ADXL343BCCZ-RLCT-ND" (at 227.33 129.54 0) (effects (font (size 1.27 1.27)) hide))
  (property "Manufacturer_Name" "Analog Devices" (at 227.33 129.54 0) (effects (font (size 1.27 1.27)) hide))
  (property "Manufacturer_Part_Number" "ADXL343BCCZ-RL" (at 227.33 129.54 0) (effects (font (size 1.27 1.27)) hide))
  (property "URL" "https://www.digikey.com.au/product-detail/en/analog-devices-inc/ADXL343BCCZ-RL/ADXL343BCCZ-RLCT-ND/7422311" (at 227.33 129.54 0) (effects (font (size 1.27 1.27)) hide)) (pin "1") (pin "10") (pin "11") (pin "12") (pin "13") (pin "14") (pin "2") (pin "3") (pin "4") (pin "5") (pin "6") (pin "7") (pin "8") (pin "9"))

 (symbol (lib_id "power:GND") (at 227.33 143.51 0) (unit 1) (in_bom yes) (on_board yes) (dnp no)
  (property "Reference" "#PWR0127" (at 227.33 149.86 0) (effects (font (size 1.27 1.27)) hide))
  (property "Value" "GND" (at 227.457 147.9042 0) (effects (font (size 1.27 1.27))))
  (property "Footprint" "" (at 227.33 143.51 0) (effects (font (size 1.27 1.27)) hide))
  (property "Datasheet" "" (at 227.33 143.51 0) (effects (font (size 1.27 1.27)) hide)) (pin "1"))

 (symbol (lib_id "power:+3V3") (at 229.87 114.3 0) (unit 1) (in_bom yes) (on_board yes) (dnp no)
  (property "Reference" "#PWR0211" (at 229.87 118.11 0) (effects (font (size 1.27 1.27)) hide))
  (property "Value" "+3V3" (at 230.251 111.0488 90) (effects (font (size 1.27 1.27)) (justify left)))
  (property "Footprint" "" (at 229.87 114.3 0) (effects (font (size 1.27 1.27)) hide))
  (property "Datasheet" "" (at 229.87 114.3 0) (effects (font (size 1.27 1.27)) hide)) (pin "1"))

 (symbol (lib_id "74xGxx:74AHC1G32") (at 198.12 129.54 0) (unit 1) (in_bom yes) (on_board yes) (dnp no)
  (property "Reference" "U11" (at 186.69 123.19 0) (effects (font (size 1.27 1.27))))
  (property "Value" "74AHC1G32" (at 185.42 125.73 0) (effects (font (size 1.27 1.27))))
  (property "Footprint" "Package_TO_SOT_SMD:SOT-353_SC-70-5" (at 198.12 129.54 0) (effects (font (size 1.27 1.27)) hide))
  (property "Datasheet" "http://www.ti.com/lit/sg/scyt129e/scyt129e.pdf" (at 198.12 129.54 0) (effects (font (size 1.27 1.27)) hide))
  (property "Digikey Part Number" "296-8749-1-ND" (at 198.12 129.54 0) (effects (font (size 1.27 1.27)) hide))
  (property "Manufacturer_Name" "Analog Devices" (at 198.12 129.54 0) (effects (font (size 1.27 1.27)) hide))
  (property "Manufacturer_Part_Number" "SN74AHC1G32DCKR" (at 198.12 129.54 0) (effects (font (size 1.27 1.27)) hide))
  (property "URL" "https://www.digikey.com.au/product-detail/en/texas-instruments/SN74AHC1G32DCKR/296-8749-1-ND/373812" (at 198.12 129.54 0) (effects (font (size 1.27 1.27)) hide)) (pin "1") (pin "2") (pin "3") (pin "4") (pin "5"))

 (symbol (lib_id "power:+3V3") (at 198.12 124.46 0) (unit 1) (in_bom yes) (on_board yes) (dnp no)
  (property "Reference" "#PWR0212" (at 198.12 128.27 0) (effects (font (size 1.27 1.27)) hide))
  (property "Value" "+3V3" (at 198.501 121.2088 90) (effects (font (size 1.27 1.27)) (justify left)))
  (property "Footprint" "" (at 198.12 124.46 0) (effects (font (size 1.27 1.27)) hide))
  (property "Datasheet" "" (at 198.12 124.46 0) (effects (font (size 1.27 1.27)) hide)) (pin "1"))

 (symbol (lib_id "power:GND") (at 199.39 132.08 90) (unit 1) (in_bom yes) (on_board yes) (dnp no)
  (property "Reference" "#PWR0213" (at 205.74 132.08 0) (effects (font (size 1.27 1.27)) hide))
  (property "Value" "GND" (at 203.7842 131.953 0) (effects (font (size 1.27 1.27))))
  (property "Footprint" "" (at 199.39 132.08 0) (effects (font (size 1.27 1.27)) hide))
  (property "Datasheet" "" (at 199.39 132.08 0) (effects (font (size 1.27 1.27)) hide)) (pin "1"))

 (symbol (lib_id "Device:Jumper_NO_Small") (at 96.52 135.89 270) (unit 1) (in_bom yes) (on_board yes) (dnp no)
  (property "Reference" "JP1" (at 97.7392 135.89 90) (effects (font (size 1.27 1.27)) (justify left)))
  (property "Value" "Jumper_NO_Small" (at 97.7392 137.033 90) (effects (font (size 1.27 1.27)) (justify left) hide))
  (property "Footprint" "Jumper:SolderJumper-2_P1.3mm_Open_Pad1.0x1.5mm" (at 96.52 135.89 0) (effects (font (size 1.27 1.27)) hide))
  (property "Datasheet" "~" (at 96.52 135.89 0) (effects (font (size 1.27 1.27)) hide)) (pin "1") (pin "2"))

 (symbol (lib_id "Connector_Generic:Conn_01x04") (at 217.17 71.12 180) (unit 1) (in_bom yes) (on_board yes) (dnp no)
  (property "Reference" "J4" (at 219.2528 60.325 0) (effects (font (size 1.27 1.27))))
  (property "Value" "Conn_01x04" (at 219.2528 62.6364 0) (effects (font (size 1.27 1.27))))
  (property "Footprint" "Connector_PinHeader_2.54mm:PinHeader_1x04_P2.54mm_Vertical" (at 217.17 71.12 0) (effects (font (size 1.27 1.27)) hide))
  (property "Datasheet" "~" (at 217.17 71.12 0) (effects (font (size 1.27 1.27)) hide)) (pin "1") (pin "2") (pin "3") (pin "4")))
